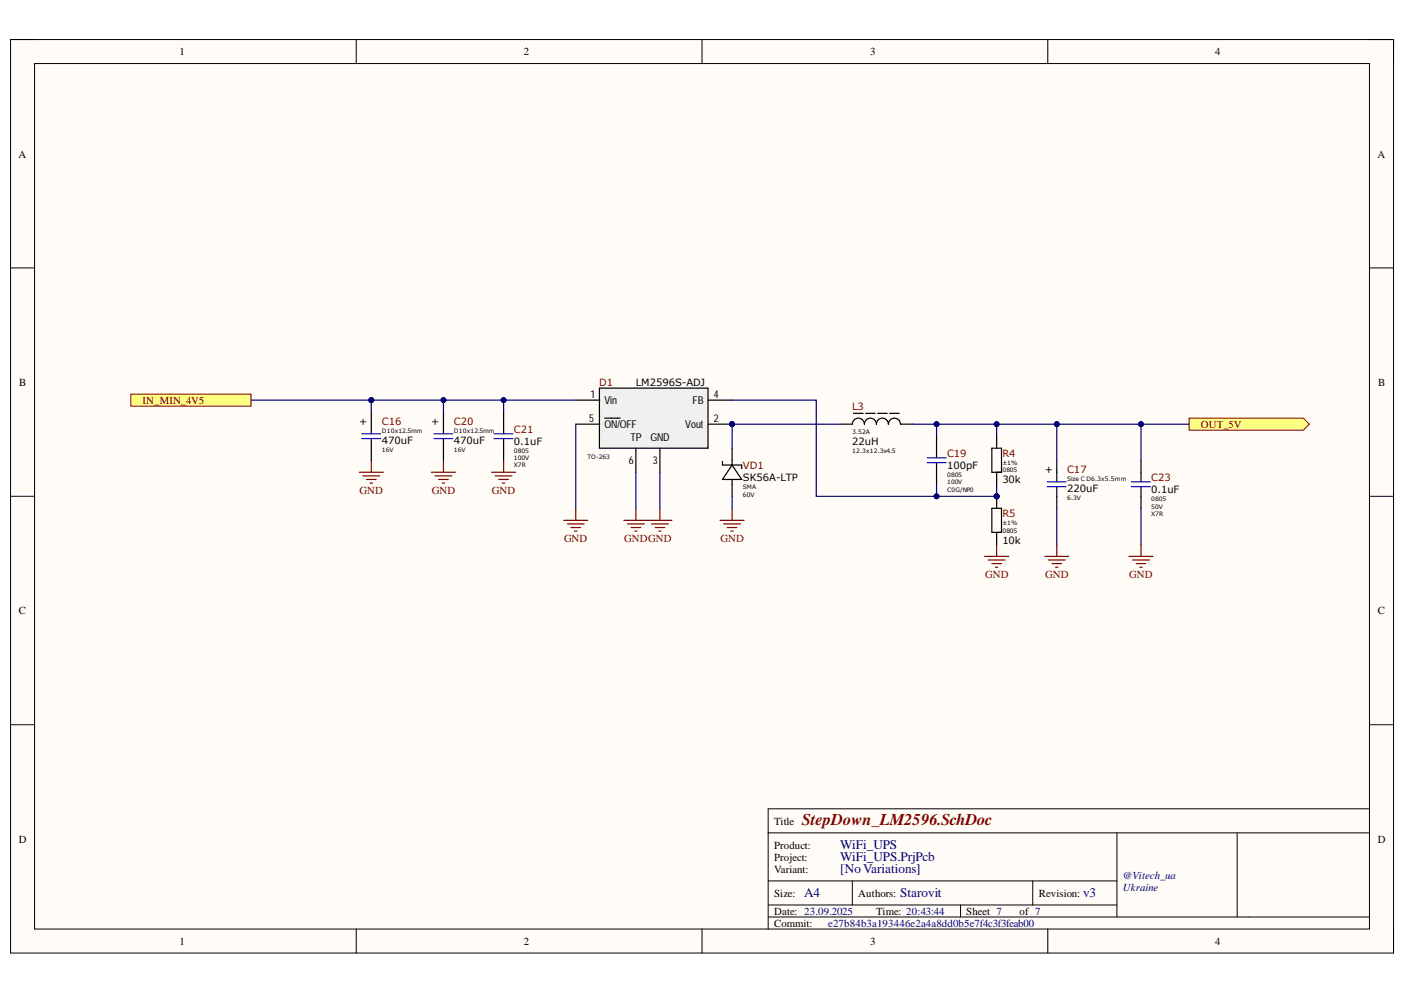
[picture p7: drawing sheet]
<svg xmlns="http://www.w3.org/2000/svg" width="297mm" height="210mm" viewBox="0 0 297 210" stroke-linecap="round" stroke-linejoin="round" font-family="sans-serif">
<path d="M2.2 8.4h292.4v193.1h-292.4z" fill-rule="evenodd" fill="#fffcf8"/>
<path d="M2.2 8.4h292.4v193.1h-292.4z" fill="none" stroke="#000" stroke-width=".21"/>
<path d="M7.3 13.4h282.2v183h-282.2z" fill-rule="evenodd" fill="#fffcf8"/>
<g fill="none" stroke="#000" stroke-width=".21">
<path d="M2.2 8.4h5.1M7.3 13.4h282.2v183h-282.2zM75.3 8.4v5M148.4 8.4v5M221.5 8.4v5M289.5 8.4h5.1v5M2.2 56.6h5.1M289.5 56.6h5.1M2.2 104.9h5.1M289.5 104.9h5.1M2.2 153.2h5.1M289.5 153.2h5.1"/>
<path d="M162.4 176.1h127.1M236.1 176.1v17.7M261.6 176.1v17.7M289.5 171h-127.1v25.4M75.3 196.4v5.1M148.4 196.4v5.1M162.4 186.2h73.7M162.4 193.8h127.1M162.4 191.3h73.7M180.2 186.2v5.1M203.1 191.3v2.5M218.3 186.2v5.1"/>
<path d="M221.5 196.4v5.1M294.6 196.4v5.1"/>
</g>
<circle cx="154.8" cy="89.7" r=".51" fill="#000080"/>
<circle cx="154.8" cy="89.7" r=".51" fill="none" stroke="#000080" stroke-width=".21"/>
<path d="M126.7 82h23v12.7h-23z" fill-rule="evenodd" fill="#f0f0f0"/>
<path d="M126.7 82h23v12.7h-23zM134.4 94.7v5.1M149.7 89.7h5.1" fill="none" stroke="#000" stroke-width=".25"/>
<circle cx="154.8" cy="89.7" r=".51" fill="#000080"/>
<circle cx="154.8" cy="89.7" r=".51" fill="none" stroke="#000080" stroke-width=".21"/>
<path d="M121.7 89.7h5.1M121.7 84.6h5.1M127.8 88.4h3.3M139.5 94.7v5.1M149.7 84.6h5.1" fill="none" stroke="#000" stroke-width=".25"/>
<path d="M27.7 83.3h25.4v2.6h-25.4z" fill-rule="evenodd" fill="#ffff80"/>
<path d="M27.7 83.3h25.4v2.6h-25.4z" fill="none" stroke="#800000" stroke-width=".21"/>
<path d="M251.4 88.4h24.1l1.3 1.3-1.3 1.2h-24.1z" fill-rule="evenodd" fill="#ffff80"/>
<path d="M251.4 88.4h24.1l1.3 1.3-1.3 1.2h-24.1z" fill="none" stroke="#800000" stroke-width=".21"/>
<g fill="none" stroke="#800000" stroke-width=".25">
<path d="M76 99.8h5M78.5 97.3v2.5M91.2 99.8h5.1M93.8 97.3v2.5M103.9 99.8h5.1M106.5 97.3v2.5M76.7 100.6h3.6M77.5 101.4h2M78.2 102.1h.6M92 100.6h3.5M92.7 101.4h2.1M93.5 102.1h.5"/>
<path d="M104.7 100.6h3.5M105.4 101.4h2.1M106.2 102.1h.5M119.2 110h5.1M119.9 110.8h3.6M120.7 111.5h2M121.5 112.3h.5M121.7 107.4v2.6M131.9 110h10.2M132.7 110.8h3.5M133.4 111.5h2M134.2 112.3h.5"/>
<path d="M134.4 107.4v2.6M137.7 110.8h3.6M138.5 111.5h2M139.3 112.3h.5M139.5 107.4v2.6M152.2 110h5.1M153 110.8h3.6M153.8 111.5h2M154.5 112.3h.5M154.8 107.4v2.6M208.2 117.6h5.1M208.9 118.4h3.6"/>
<path d="M209.7 119.1h2M210.5 119.9h.5M210.7 115.1v2.5M220.9 117.6h5.1M221.6 118.4h3.6M222.4 119.1h2M223.2 119.9h.5M223.4 115.1v2.5M238.7 117.6h5.1M239.4 118.4h3.6M240.2 119.1h2M241 119.9h.5"/>
<path d="M241.2 115.1v2.5"/>
</g>
<g fill="none" stroke="#000" stroke-width=".25">
<path d="M78.5 87.1v4.6M78.5 92.7v4.6M93.8 87.1v4.6M93.8 92.7v4.6M152.7 97.5v.8h4.1v.8M154.8 94.7v3.5M154.8 98.3l2 3.1h-4.1zM177.7 89.7h2.5a1.27 1.27 0 0 1 1.3-1.3 1.27 1.27 0 0 1 1.2 1.3 1.27 1.27 0 0 1 1.3-1.3 1.27 1.27 0 0 1 1.3 1.3 1.27 1.27 0 0 1 1.3-1.3 1.27 1.27 0 0 1 1.2 1.3 1.27 1.27 0 0 1 1.3-1.3 1.27 1.27 0 0 1 1.3 1.3h2.5M180.5 87.4h2M183 87.4h2M185.5 87.4h2.1M188.1 87.4h2"/>
<path d="M223.4 97.3v4.6M154.8 101.4v3.5M223.4 102.9v4.6"/>
</g>
<path d="M76.5 92.7h4M76.5 91.7h4M91.7 92.7h4M91.7 91.7h4M221.4 102.9h4M221.4 101.9h4" fill="none" stroke="#150cd4" stroke-width=".25"/>
<path d="M78.5 84.6v2.5" fill="none" stroke="#000080" stroke-width=".25"/>
<circle cx="78.5" cy="84.6" r=".51" fill="#000080"/>
<circle cx="78.5" cy="84.6" r=".51" fill="none" stroke="#000080" stroke-width=".21"/>
<path d="M134.4 99.8v7.6M139.5 99.8v7.6M177.7 89.7h-22.9v5M154.8 104.9v2.5" fill="none" stroke="#000080" stroke-width=".25"/>
<circle cx="154.8" cy="89.7" r=".51" fill="#000080"/>
<circle cx="154.8" cy="89.7" r=".51" fill="none" stroke="#000080" stroke-width=".21"/>
<path d="M210.7 89.7v2.5" fill="none" stroke="#000080" stroke-width=".25"/>
<circle cx="210.7" cy="89.7" r=".51" fill="#000080"/>
<circle cx="210.7" cy="89.7" r=".51" fill="none" stroke="#000080" stroke-width=".21"/>
<path d="M210.7 102.4v2.5" fill="none" stroke="#000080" stroke-width=".25"/>
<circle cx="210.7" cy="104.9" r=".51" fill="#000080"/>
<circle cx="210.7" cy="104.9" r=".51" fill="none" stroke="#000080" stroke-width=".21"/>
<path d="M223.4 89.7v7.6M223.4 107.5v7.6" fill="none" stroke="#000080" stroke-width=".25"/>
<circle cx="223.4" cy="89.7" r=".51" fill="#000080"/>
<circle cx="223.4" cy="89.7" r=".51" fill="none" stroke="#000080" stroke-width=".21"/>
<path d="M241.2 89.7v7.6" fill="none" stroke="#000080" stroke-width=".25"/>
<circle cx="241.2" cy="89.7" r=".51" fill="#000080"/>
<circle cx="241.2" cy="89.7" r=".51" fill="none" stroke="#000080" stroke-width=".21"/>
<path d="M192.9 89.7h58.5M241.2 107.5v7.6" fill="none" stroke="#000080" stroke-width=".25"/>
<circle cx="198" cy="89.7" r=".51" fill="#000080"/>
<circle cx="198" cy="89.7" r=".51" fill="none" stroke="#000080" stroke-width=".21"/>
<circle cx="210.7" cy="89.7" r=".51" fill="#000080"/>
<circle cx="210.7" cy="89.7" r=".51" fill="none" stroke="#000080" stroke-width=".21"/>
<circle cx="223.4" cy="89.7" r=".51" fill="#000080"/>
<circle cx="223.4" cy="89.7" r=".51" fill="none" stroke="#000080" stroke-width=".21"/>
<circle cx="241.2" cy="89.7" r=".51" fill="#000080"/>
<circle cx="241.2" cy="89.7" r=".51" fill="none" stroke="#000080" stroke-width=".21"/>
<path d="M198 89.7v2.5" fill="none" stroke="#000080" stroke-width=".25"/>
<circle cx="198" cy="89.7" r=".51" fill="#000080"/>
<circle cx="198" cy="89.7" r=".51" fill="none" stroke="#000080" stroke-width=".21"/>
<path d="M198 102.4v2.5" fill="none" stroke="#000080" stroke-width=".25"/>
<circle cx="198" cy="104.9" r=".51" fill="#000080"/>
<circle cx="198" cy="104.9" r=".51" fill="none" stroke="#000080" stroke-width=".21"/>
<path d="M78.5 84.6h15.3" fill="none" stroke="#000080" stroke-width=".25"/>
<circle cx="93.8" cy="84.6" r=".51" fill="#000080"/>
<circle cx="93.8" cy="84.6" r=".51" fill="none" stroke="#000080" stroke-width=".21"/>
<circle cx="78.5" cy="84.6" r=".51" fill="#000080"/>
<circle cx="78.5" cy="84.6" r=".51" fill="none" stroke="#000080" stroke-width=".21"/>
<path d="M93.8 87.1v-2.5h12.7v2.5" fill="none" stroke="#000080" stroke-width=".25"/>
<circle cx="93.8" cy="84.6" r=".51" fill="#000080"/>
<circle cx="93.8" cy="84.6" r=".51" fill="none" stroke="#000080" stroke-width=".21"/>
<circle cx="106.5" cy="84.6" r=".51" fill="#000080"/>
<circle cx="106.5" cy="84.6" r=".51" fill="none" stroke="#000080" stroke-width=".21"/>
<path d="M154.8 84.6h17.8v20.3h38.1" fill="none" stroke="#000080" stroke-width=".25"/>
<circle cx="198" cy="104.9" r=".51" fill="#000080"/>
<circle cx="198" cy="104.9" r=".51" fill="none" stroke="#000080" stroke-width=".21"/>
<circle cx="210.7" cy="104.9" r=".51" fill="#000080"/>
<circle cx="210.7" cy="104.9" r=".51" fill="none" stroke="#000080" stroke-width=".21"/>
<path d="M106.5 84.6h15.2" fill="none" stroke="#000080" stroke-width=".25"/>
<circle cx="106.5" cy="84.6" r=".51" fill="#000080"/>
<circle cx="106.5" cy="84.6" r=".51" fill="none" stroke="#000080" stroke-width=".21"/>
<path d="M209.7 94.7h2v5.1h-2zM210.7 92.2v2.5M210.7 99.8v2.6" fill="none" stroke="#000" stroke-width=".25"/>
<circle cx="210.7" cy="104.9" r=".51" fill="#000080"/>
<circle cx="210.7" cy="104.9" r=".51" fill="none" stroke="#000080" stroke-width=".21"/>
<path d="M210.7 104.9v2.6M210.7 112.5v2.6" fill="none" stroke="#000" stroke-width=".25"/>
<circle cx="210.7" cy="104.9" r=".51" fill="#000080"/>
<circle cx="210.7" cy="104.9" r=".51" fill="none" stroke="#000080" stroke-width=".21"/>
<path d="M209.7 107.5h2v5h-2z" fill="none" stroke="#000" stroke-width=".25"/>
<path d="M53.1 84.6h25.4" fill="none" stroke="#000080" stroke-width=".25"/>
<circle cx="78.5" cy="84.6" r=".51" fill="#000080"/>
<circle cx="78.5" cy="84.6" r=".51" fill="none" stroke="#000080" stroke-width=".21"/>
<path d="M106.5 87.1v4.6M106.5 92.7v4.6M198 92.2v4.6M198 97.8v4.6M241.2 97.3v4.6M241.2 102.9v4.6" fill="none" stroke="#000" stroke-width=".25"/>
<path d="M104.4 92.7h4M104.4 91.7h4M196 96.8h4M196 97.8h4M239.2 102.9h4M239.2 101.9h4" fill="none" stroke="#150cd4" stroke-width=".25"/>
<path d="M121.7 89.7v17.7" fill="none" stroke="#000080" stroke-width=".25"/>
<text font-size="3.5" fill="#800000" x="169.5" y="174.3">StepDown_LM2596.SchDoc</text>
<g font-size="2.8" fill="#000080">
<text x="177.6" y="179.6">WiFi_UPS</text>
<text x="177.6" y="182.1">WiFi_UPS.PrjPcb</text>
<text x="177.6" y="184.6">[NoVariations]</text>
<text x="170" y="189.7">A4</text>
<text x="190.3" y="189.7">Starovit</text>
<text x="229" y="189.7">v3</text>
</g>
<g font-size="2.3">
<text x="37.9" y="11.7">1</text>
<text x="110.8" y="11.7">2</text>
<text x="184" y="11.7">3</text>
<text x="256.9" y="11.7">4</text>
<text x="3.9" y="33.3">A</text>
<text x="291.2" y="33.3">A</text>
<text x="4.1" y="81.5">B</text>
<text x="291.4" y="81.5">B</text>
<text x="124.6" y="89.2">5</text>
<text x="124.8" y="84.2">1</text>
<text x="127.8" y="85.4">Vin</text>
<text x="146.4" y="85.4">FB</text>
<text x="150.9" y="89.2">2</text>
<text x="150.9" y="84.2">4</text>
<text x="127.8" y="90.5">ON/OFF</text>
<text x="133.3" y="93.3">TP</text>
<text x="137.5" y="93.3">GND</text>
<text x="144.9" y="90.5">Vout</text>
<text x="133" y="98.1">6</text>
<text x="138" y="98.1">3</text>
<text x="4" y="129.8">C</text>
<text x="291.3" y="129.8">C</text>
<text x="4" y="178.1">D</text>
<text x="163.7" y="174.3">Title</text>
<text x="163.7" y="179.4">Product:</text>
<text x="291.3" y="178.1">D</text>
<text x="163.7" y="181.9">Project:</text>
<text x="163.7" y="184.5">Variant:</text>
<text x="163.7" y="189.5">Size:</text>
<text x="181.4" y="189.5">Authors:</text>
<text x="219.6" y="189.5">Revision:</text>
<text x="163.7" y="193.3">Date: 23.09.2025</text>
<text x="163.7" y="195.9">Commit:</text>
<text x="185.3" y="193.3">Time: 20:43:44</text>
<text x="204.3" y="193.3">Sheet 7</text>
<text x="215.6" y="193.3">of 7</text>
<text x="37.9" y="199.7">1</text>
<text x="110.8" y="199.7">2</text>
<text x="184" y="199.7">3</text>
<text x="256.9" y="199.7">4</text>
</g>
<g font-size="2.3" fill="#800000">
<text x="30.1" y="85.3">IN_MIN_4V5</text>
<text x="253.9" y="90.5">OUT_5V</text>
<text x="76" y="104.4">GND</text>
<text x="91.3" y="104.4">GND</text>
<text x="104" y="104.4">GND</text>
<text x="119.2" y="114.6">GND</text>
<text x="131.9" y="114.6">GNDGND</text>
<text x="152.3" y="114.6">GND</text>
<text x="208.3" y="122.2">GND</text>
<text x="221" y="122.2">GND</text>
<text x="238.7" y="122.2">GND</text>
</g>
<g font-size="2.3" fill="#000080">
<text x="237.4" y="185.7">@Vitech_ua</text>
<text x="237.4" y="188.3">Ukraine</text>
<text x="175.1" y="195.9">e27b84b3a193446e2a4a8dd0b5e7f4c3f3feab00</text>
</g>
<g font-size="2.1" fill="#800000">
<text x="126.7" y="81.6">D1</text>
<text x="80.7" y="89.7">C16</text>
<text x="96" y="89.7">C20</text>
<text x="180.2" y="86.7">L3</text>
<text x="108.7" y="91.5">C21</text>
<text x="157.1" y="99.1">VD1</text>
<text x="200.2" y="96.6">C19</text>
<text x="211.9" y="96.6">R4</text>
<text x="225.6" y="99.9">C17</text>
<text x="243.4" y="101.7">C23</text>
<text x="211.9" y="109.4">R5</text>
</g>
<g font-size="2.1">
<text x="134.4" y="81.6">LM2596S-ADJ</text>
<text x="75.9" y="89.7">+</text>
<text x="91.1" y="89.7">+</text>
<text x="80.7" y="93.8">470uF</text>
<text x="96" y="93.8">470uF</text>
<text x="108.7" y="94">0.1uF</text>
<text x="180.2" y="94">22uH</text>
<text x="157.1" y="101.7">SK56A-LTP</text>
<text x="200.2" y="99.1">100pF</text>
<text x="220.9" y="99.9">+</text>
<text x="211.9" y="102.2">30k</text>
<text x="225.6" y="103.9">220uF</text>
<text x="243.4" y="104.2">0.1uF</text>
<text x="211.9" y="114.9">10k</text>
</g>
<g font-size="1.3">
<text x="80.7" y="91.4">D10x12.5mm</text>
<text x="80.7" y="95.5">16V</text>
<text x="96" y="91.4">D10x12.5mm</text>
<text x="96" y="95.5">16V</text>
<text x="108.7" y="95.7">0805</text>
<text x="180.2" y="91.7">3.52A</text>
<text x="180.2" y="95.7">12.3x12.3x4.5</text>
<text x="108.7" y="97.3">100V</text>
<text x="108.7" y="98.8">X7R</text>
<text x="124.2" y="97">TO-263</text>
<text x="200.2" y="100.8">0805</text>
<text x="211.9" y="98.3">±1%</text>
<text x="211.9" y="99.8">0805</text>
<text x="225.6" y="101.6">Size C D6.3x5.5mm</text>
<text x="157.1" y="103.4">SMA</text>
<text x="157.1" y="105">60V</text>
<text x="200.2" y="102.3">100V</text>
<text x="200.2" y="103.9">C0G/NP0</text>
<text x="225.6" y="105.7">6.3V</text>
<text x="243.4" y="106">0805</text>
<text x="243.4" y="107.5">50V</text>
<text x="211.9" y="111">±1%</text>
<text x="211.9" y="112.6">0805</text>
<text x="243.4" y="109">X7R</text>
</g>
</svg>
